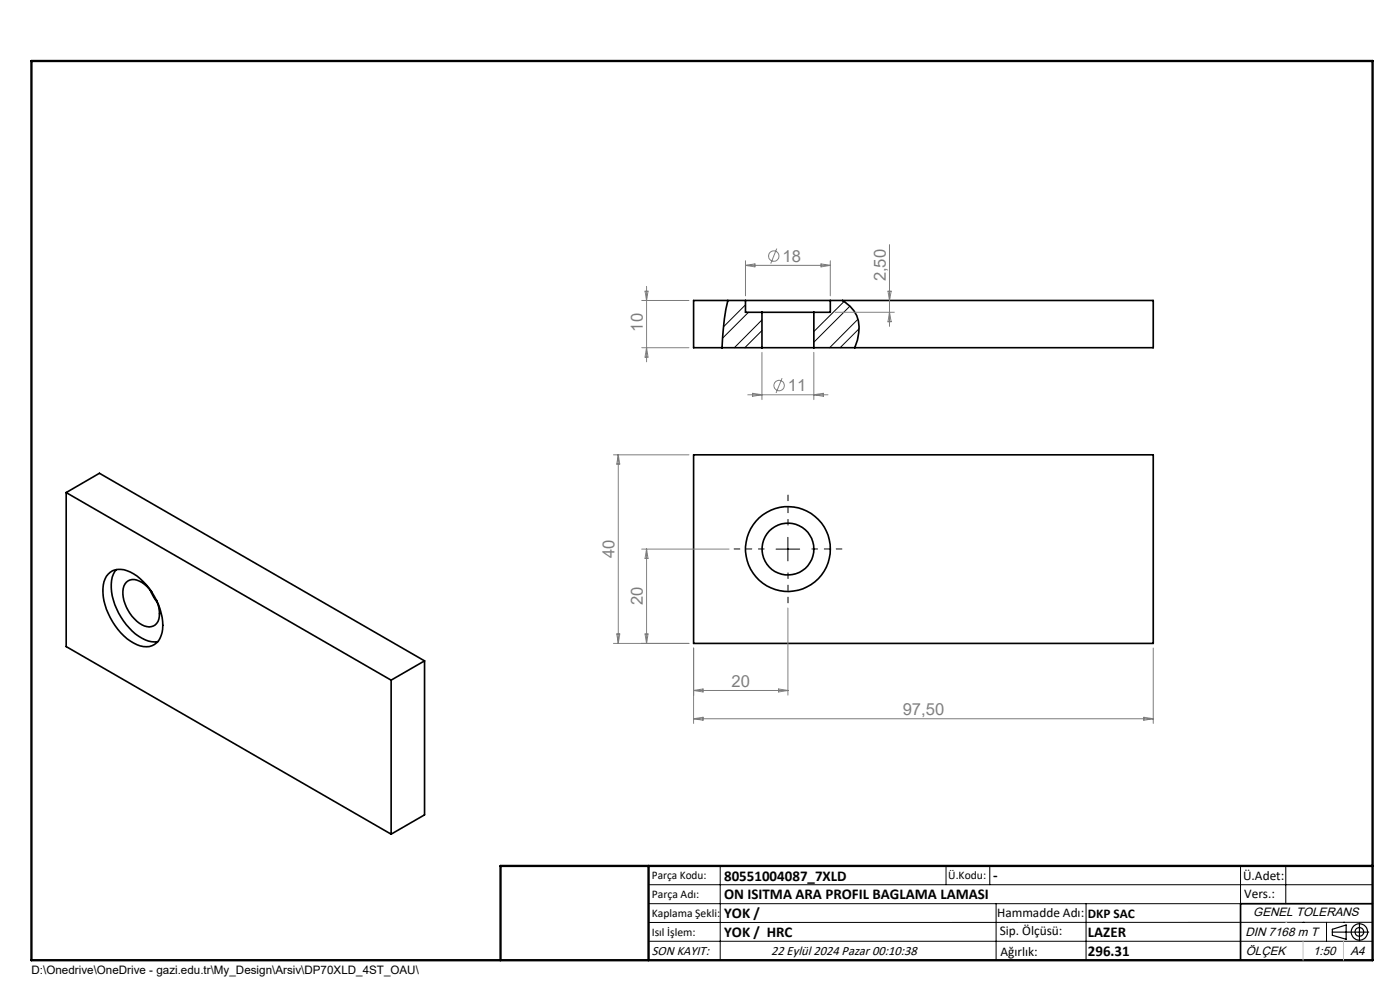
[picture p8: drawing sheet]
<svg xmlns="http://www.w3.org/2000/svg" width="297mm" height="210mm" viewBox="0 0 297 210" stroke-linecap="round" stroke-linejoin="round" font-family="sans-serif">
<g fill="none" stroke="#000" stroke-width=".35">
<path d="M154.4 63.7a46.7 46.7 0 0 0-1.2 10.1M158.2 63.7h17.9M158.2 63.7h-11.1v10.1h14.5M158.2 63.7v2.5h3.4M161.6 66.2h11M161.6 73.8h11M161.6 66.2v7.6M172.6 66.2v7.6M176.1 63.7h68.6v10.1h-72.1M176.1 63.7v2.5h-3.5M178.8 63.7a6.6 6.6 0 0 1 3.4 6.9l-.3 1.6-.6 1.6M147.1 96.5h97.6v40h-97.6z"/>
<path d="M14 104.5l7.1-4.1 69 39.8M14 104.5l69 39.8M14 104.5v32.7l69 39.7M23 121.8a3.8 3.8 0 0 1 4.7-.5 13.8 13.8 0 0 1 6.8 12.1 3.6 3.6 0 0 1-4.8 3.6 12.8 12.8 0 0 1-7.4-8.7 7.8 7.8 0 0 1 .3-6.1zM24.7 120.8a6.8 6.8 0 0 0-.6 6.5 13.1 13.1 0 0 0 7.4 8.7l1.3 .2 .7-.1M31.9 125.2l.9 1.9 .5 .6M32.2 125.5a5.7 5.7 0 0 0-4.2-2.6 2.53 2.53 0 0 0-1.9 3.1 8.4 8.4 0 0 0 4.5 6.8 2.3 2.3 0 0 0 2.4-.3 2.3 2.3 0 0 0 .8-2.3l-.1-1.3-.5-1.7M83 144.3v32.6M90.1 140.2l-7.1 4.1M90.1 140.2v32.7l-7.1 4M291.2 191.7h-28v12"/>
<circle cx="167.1" cy="116.5" r="5.5"/>
<circle cx="167.1" cy="116.5" r="9"/>
</g>
<g fill="none" stroke="#000" stroke-width=".21">
<path d="M154.6 63.7l-.2 .3M158.2 64.7l-4.7 4.6M158.8 66.2l-5.5 5.5M161.6 67.9l-5.8 5.9M161.6 70.1l-3.6 3.7M179.1 64l-6.5 6.3M180.3 64.9l-7.7 7.7M182 67.7l-6 6.1M182.2 69.7l-4 4.1M164.6 116.5h5.1M167.1 114v5M137.6 187.7h153.6"/>
<path d="M137.6 191.7h153.6M137.6 199.7h153.6M152.8 183.7v20M200.7 183.7v4M210 183.7v4M211.3 191.7v12M230.4 191.7v12M263.2 183.7v20M272.8 183.7v8M276.4 195.6h.1M281.4 195.6v4.1M285 195.6h.1"/>
<path d="M291.2 195.6l-153.6 .1"/>
</g>
<g fill="none" stroke="#808080" stroke-width=".21">
<path d="M158.2 55.3v7.5M158.2 56.3h17.9M158.2 56.3l2-.3v.6zM164.8 52.7l-1.3 3.2M174.2 56l1.9 .3-1.9 .3zM176.1 55.3v7.5M188.7 51.9v17.3M136.1 73.8h10.1M136.1 63.7h10.1M136.8 61.8h.7l-.3 1.9zM137.2 60.7v16.1M137.2 73.8l.3 2h-.7z"/>
<path d="M161.6 74.7v10.1M172.6 74.7v10.1M177.2 66.2h12.5M188.4 61.8h.7l-.4 1.9zM188.7 66.2l.4 2.1h-.7zM130.1 96.5h16.1M131.2 96.5v40M131.2 96.5l.3 2h-.7zM158.6 83.7h17M159.7 83.4l1.9 .3-1.9 .4zM165.9 80.2l-1.3 3.2M172.6 83.7l2.1-.3v.7z"/>
<path d="M136.1 116.5h18.6M137.2 116.5v20M137.2 116.5l.3 2h-.7zM130.1 136.5h16.1M130.8 134.5h.7l-.3 2zM136.8 134.5h.7l-.3 2zM147.1 137.5v15.9M167.1 129v18.5M244.7 137.5v15.9M147.1 146.5h20M147.1 146.5l2.1-.4v.7zM147.1 152.5l2.1-.4v.7z"/>
<path d="M147.1 152.5h97.6M165.2 146.1l1.9 .4-1.9 .3zM242.6 152.1l2.1 .4-2.1 .3z"/>
<circle cx="164.1" cy="54.3" r="1.1"/>
<circle cx="165.3" cy="81.8" r="1.11"/>
</g>
<g fill="none" stroke="#000" stroke-width=".25">
<path d="M282.6 197.7h7.8M282.6 197.1l3-.9v3l-3-.8zM288.4 195.8v3.8M106.2 203.7h185"/>
<circle cx="288.4" cy="197.7" r="1.74"/>
<circle cx="288.4" cy="197.7" r=".93"/>
</g>
<path d="M162.2 116.4h-6.5M167.2 111.4v-6.5M172.2 116.4h6.5M167.2 121.4v6.5" fill="none" stroke="#000" stroke-width=".21" stroke-dasharray="15.2 1.3 1.3 1.3" stroke-dashoffset="13.9" stroke-linecap="butt"/>
<path d="M6.7 12.9h284.5v190.8h-284.5zM137.6 183.7v20M291.2 183.7h-185v20" fill="none" stroke="#000" stroke-width=".5"/>
<path d="M276.4 199.7v4M285 199.7v4" fill="none" stroke="#c0c0c0" stroke-width=".21"/>
<path d="M272.8 195.6h.1" fill="none" stroke="#c0c0c0" stroke-width=".25"/>
<g font-size="3.5" fill="#808080">
<text x="166" y="55.5">18</text>
<text x="187.9" y="59.7" transform="rotate(-90 187.9 59.7)">2,50</text>
<text x="136.4" y="70.4" transform="rotate(-90 136.4 70.4)">10</text>
<text x="167.1" y="82.9">11</text>
<text x="130.4" y="118.4" transform="rotate(-90 130.4 118.4)">40</text>
<text x="136.4" y="128.4" transform="rotate(-90 136.4 128.4)">20</text>
<text x="155.2" y="145.7">20</text>
<text x="191.5" y="151.7">97,50</text>
</g>
<g font-size="3.2">
<text x="153.6" y="186.8">80551004087_7XLD</text>
<text x="153.6" y="190.8">ON ISITMA ARA PROFIL BAGLAMA LAMASI</text>
<text x="210.7" y="186.6">-</text>
<text x="153.6" y="194.8">YOK /</text>
<text x="153.6" y="198.8">YOK / HRC</text>
<text x="230.8" y="198.7">LAZER</text>
<text x="230.8" y="202.8">296.31</text>
</g>
<g font-size="2.8">
<text x="263.7" y="186.7">Ü.Adet:</text>
<text x="263.9" y="190.5">Vers.:</text>
<text x="211.5" y="194.5">Hammadde Adı:</text>
<text x="230.8" y="194.7">DKP SAC</text>
<text x="138.3" y="202.6">SON KAYIT:</text>
<text x="163.6" y="202.6">22 Eylül 2024 Pazar 00:10:38</text>
<text x="212.1" y="198.4">Sip. Ölçüsü:</text>
<text x="212.2" y="202.7">Ağırlık:</text>
</g>
<g font-size="2.6">
<text x="265.9" y="194.4">GENEL TOLERANS</text>
<text x="264.2" y="198.5">DIN 7168 m T</text>
<text x="264.3" y="202.6">ÖLÇEK</text>
<text x="278.5" y="202.6">1:50</text>
<text x="286.5" y="202.6">A4</text>
</g>
<g font-size="2.5">
<text x="138.3" y="186.4">Parça Kodu:</text>
<text x="138.3" y="190.5">Parça Adı:</text>
<text x="201.2" y="186.5">Ü.Kodu:</text>
<text x="138.3" y="194.5">Kaplama Şekli:</text>
<text x="138.3" y="198.6">Isıl İşlem:</text>
<text x="6.7" y="206.7">D:\Onedrive\OneDrive - gazi.edu.tr\My_Design\Arsiv\DP70XLD_4ST_OAU\</text>
</g>
</svg>
